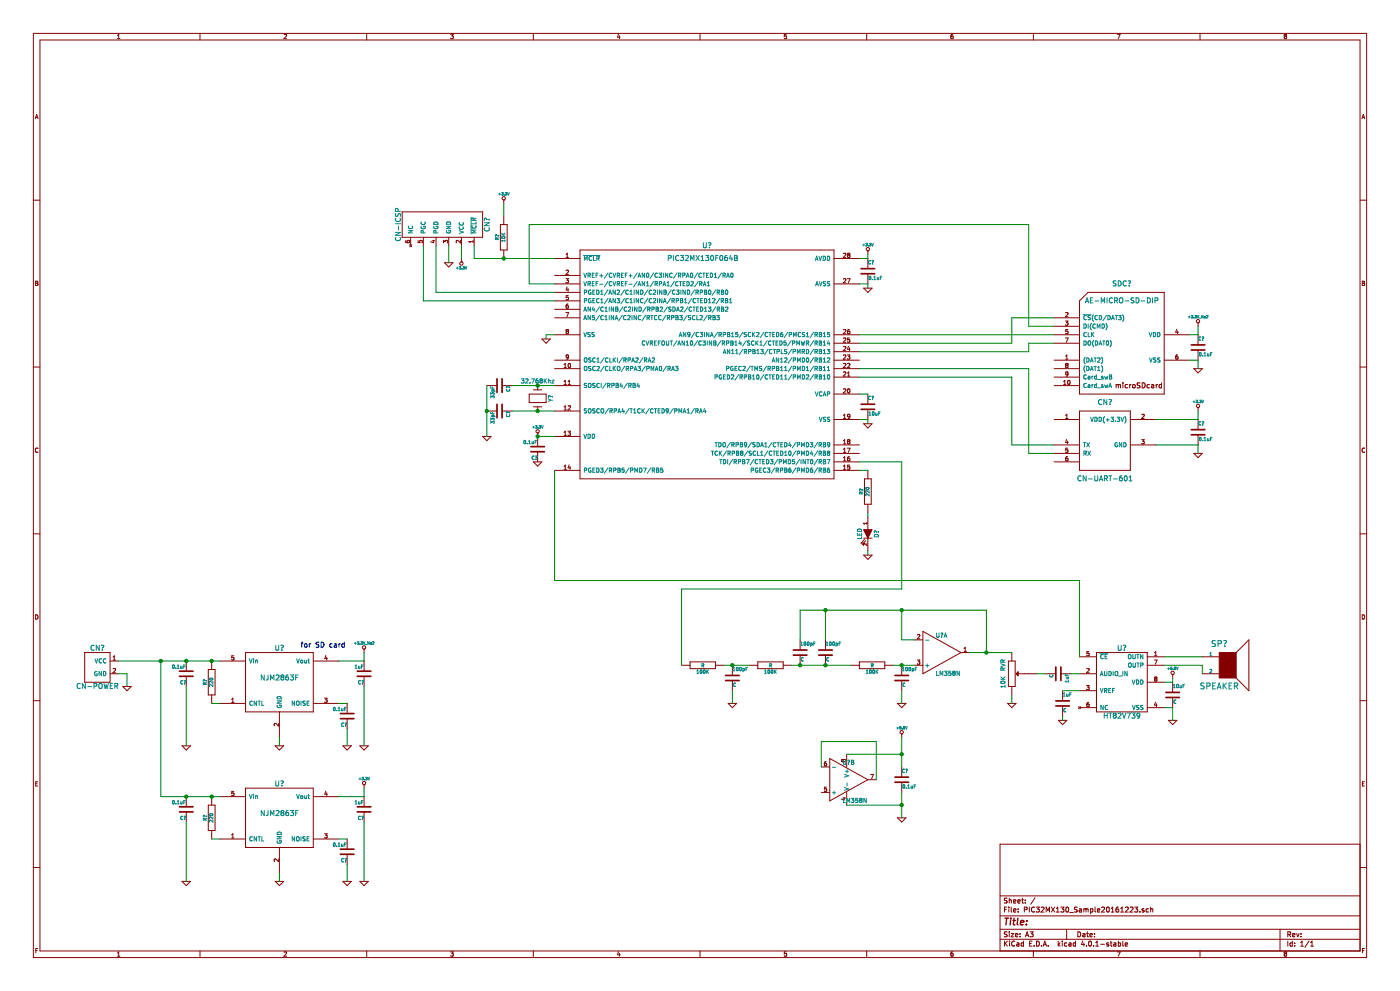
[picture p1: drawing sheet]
EESchema Schematic File Version 2
LIBS:PIC32MX130_Sample20161223
LIBS:mylib20161223
LIBS:power
LIBS:device
LIBS:transistors
LIBS:conn
LIBS:analog_devices
LIBS:regul
LIBS:adc-dac
LIBS:microcontrollers
LIBS:microchip
LIBS:contrib
LIBS:microchip_pic32mcu
LIBS:microchip_dspic33dsc
LIBS:microchip_pic16mcu
LIBS:audio
LIBS:linear
LIBS:PIC32MX130_Sample20161223-cache
EELAYER 25 0
EELAYER END
$Descr A3 16535 11693
encoding utf-8
Sheet 1 1
Title ""
Date ""
Rev ""
Comp ""
Comment1 ""
Comment2 ""
Comment3 ""
Comment4 ""
$EndDescr
$Comp
L Crystal Y?
U 1 1
P 6350 4700
F 0 "Y?" H 6350 4850 50  0000 C CNN
F 1 "32.768Khz" V 6150 4700 50  0000 C CNN
F 2 "" H 6350 4700 50  0000 C CNN
F 3 "" H 6350 4700 50  0000 C CNN
	1    6350 4700
	0    1    1    0   
$EndComp
$Comp
L C C?
U 1 1
P 5900 4550
F 0 "C?" H 5900 4650 40  0000 L CNN
F 1 "33pF" H 5906 4465 40  0000 L CNN
F 2 "" H 5938 4400 30  0000 C CNN
F 3 "" H 5900 4550 60  0000 C CNN
	1    5900 4550
	0    1    1    0   
$EndComp
$Comp
L C C?
U 1 1
P 5900 4850
F 0 "C?" H 5900 4950 40  0000 L CNN
F 1 "33pF" H 5906 4765 40  0000 L CNN
F 2 "" H 5938 4700 30  0000 C CNN
F 3 "" H 5900 4850 60  0000 C CNN
	1    5900 4850
	0    1    1    0   
$EndComp
$Comp
L R R?
U 1 1
P 5950 2800
F 0 "R?" V 6030 2800 40  0000 C CNN
F 1 "10K" V 5957 2801 40  0000 C CNN
F 2 "" V 5880 2800 30  0000 C CNN
F 3 "" H 5950 2800 30  0000 C CNN
	1    5950 2800
	-1   0    0    1   
$EndComp
$Comp
L C C?
U 1 1
P 10250 4800
F 0 "C?" H 10250 4900 40  0000 L CNN
F 1 "10uF" H 10256 4715 40  0000 L CNN
F 2 "" H 10288 4650 30  0000 C CNN
F 3 "" H 10250 4800 60  0000 C CNN
	1    10250 4800
	1    0    0    -1  
$EndComp
$Comp
L C C?
U 1 1
P 10250 3200
F 0 "C?" H 10250 3300 40  0000 L CNN
F 1 "0.1uF" H 10256 3115 40  0000 L CNN
F 2 "" H 10288 3050 30  0000 C CNN
F 3 "" H 10250 3200 60  0000 C CNN
	1    10250 3200
	1    0    0    -1  
$EndComp
$Comp
L PIC32MX130F064B U?
U 1 1
P 8350 4350
F 0 "U?" H 8350 5800 60  0000 C CNN
F 1 "PIC32MX130F064B" H 8300 5650 60  0000 C CNN
F 2 "" H 8350 4750 60  0000 C CNN
F 3 "" H 8350 4750 60  0000 C CNN
	1    8350 4350
	1    0    0    -1  
$EndComp
$Comp
L C C?
U 1 1
P 6350 5300
F 0 "C?" H 6350 5400 40  0000 L CNN
F 1 "0.1uF" H 6356 5215 40  0000 L CNN
F 2 "" H 6388 5150 30  0000 C CNN
F 3 "" H 6350 5300 60  0000 C CNN
	1    6350 5300
	-1   0    0    1   
$EndComp
$Comp
L CN-ICSP CN?
U 1 1
P 5300 2800
F 0 "CN?" H 5150 3250 60  0000 C CNN
F 1 "CN-ICSP" H 5150 2200 60  0000 C CNN
F 2 "" H 5300 2650 60  0000 C CNN
F 3 "" H 5300 2650 60  0000 C CNN
	1    5300 2800
	0    1    1    0   
$EndComp
$Comp
L +3.3V #PWR?
U 1 1
P 5950 2400
F 0 "#PWR?" H 5950 2360 30  0001 C CNN
F 1 "+3.3V" H 5950 2510 30  0000 C CNN
F 2 "" H 5950 2400 60  0000 C CNN
F 3 "" H 5950 2400 60  0000 C CNN
	1    5950 2400
	1    0    0    -1  
$EndComp
$Comp
L +3.3V #PWR?
U 1 1
P 6350 5150
F 0 "#PWR?" H 6350 5110 30  0001 C CNN
F 1 "+3.3V" H 6350 5260 30  0000 C CNN
F 2 "" H 6350 5150 60  0000 C CNN
F 3 "" H 6350 5150 60  0000 C CNN
	1    6350 5150
	1    0    0    -1  
$EndComp
$Comp
L +3.3V #PWR?
U 1 1
P 10250 3000
F 0 "#PWR?" H 10250 2960 30  0001 C CNN
F 1 "+3.3V" H 10250 3110 30  0000 C CNN
F 2 "" H 10250 3000 60  0000 C CNN
F 3 "" H 10250 3000 60  0000 C CNN
	1    10250 3000
	1    0    0    -1  
$EndComp
$Comp
L GND #PWR?
U 1 1
P 5750 5150
F 0 "#PWR?" H 5750 5150 30  0001 C CNN
F 1 "GND" H 5750 5080 30  0001 C CNN
F 2 "" H 5750 5150 60  0000 C CNN
F 3 "" H 5750 5150 60  0000 C CNN
	1    5750 5150
	1    0    0    -1  
$EndComp
$Comp
L GND #PWR?
U 1 1
P 5300 3100
F 0 "#PWR?" H 5300 3100 30  0001 C CNN
F 1 "GND" H 5300 3030 30  0001 C CNN
F 2 "" H 5300 3100 60  0000 C CNN
F 3 "" H 5300 3100 60  0000 C CNN
	1    5300 3100
	1    0    0    -1  
$EndComp
$Comp
L +3.3V #PWR?
U 1 1
P 5450 3050
F 0 "#PWR?" H 5450 3010 30  0001 C CNN
F 1 "+3.3V" H 5450 3160 30  0000 C CNN
F 2 "" H 5450 3050 60  0000 C CNN
F 3 "" H 5450 3050 60  0000 C CNN
	1    5450 3050
	-1   0    0    1   
$EndComp
$Comp
L GND #PWR?
U 1 1
P 10250 5000
F 0 "#PWR?" H 10250 5000 30  0001 C CNN
F 1 "GND" H 10250 4930 30  0001 C CNN
F 2 "" H 10250 5000 60  0000 C CNN
F 3 "" H 10250 5000 60  0000 C CNN
	1    10250 5000
	1    0    0    -1  
$EndComp
$Comp
L GND #PWR?
U 1 1
P 10250 3400
F 0 "#PWR?" H 10250 3400 30  0001 C CNN
F 1 "GND" H 10250 3330 30  0001 C CNN
F 2 "" H 10250 3400 60  0000 C CNN
F 3 "" H 10250 3400 60  0000 C CNN
	1    10250 3400
	1    0    0    -1  
$EndComp
$Comp
L GND #PWR?
U 1 1
P 6450 4000
F 0 "#PWR?" H 6450 4000 30  0001 C CNN
F 1 "GND" H 6450 3930 30  0001 C CNN
F 2 "" H 6450 4000 60  0000 C CNN
F 3 "" H 6450 4000 60  0000 C CNN
	1    6450 4000
	1    0    0    -1  
$EndComp
$Comp
L LED D?
U 1 1
P 10250 6300
F 0 "D?" H 10250 6400 50  0000 C CNN
F 1 "LED" H 10250 6200 50  0000 C CNN
F 2 "" H 10250 6300 60  0000 C CNN
F 3 "" H 10250 6300 60  0000 C CNN
	1    10250 6300
	0    1    1    0   
$EndComp
$Comp
L GND #PWR?
U 1 1
P 10250 6550
F 0 "#PWR?" H 10250 6550 30  0001 C CNN
F 1 "GND" H 10250 6480 30  0001 C CNN
F 2 "" H 10250 6550 60  0000 C CNN
F 3 "" H 10250 6550 60  0000 C CNN
	1    10250 6550
	1    0    0    -1  
$EndComp
$Comp
L R R?
U 1 1
P 10250 5800
F 0 "R?" V 10330 5800 40  0000 C CNN
F 1 "220" V 10257 5801 40  0000 C CNN
F 2 "" V 10180 5800 30  0000 C CNN
F 3 "" H 10250 5800 30  0000 C CNN
	1    10250 5800
	-1   0    0    1   
$EndComp
$Comp
L AE-MICRO-SD-DIP SDC?
U 1 1
P 13250 4150
F 0 "SDC?" H 13250 4950 60  0000 C CNN
F 1 "AE-MICRO-SD-DIP" H 13250 4750 60  0000 C CNN
F 2 "" H 13250 4150 60  0000 C CNN
F 3 "" H 13250 4150 60  0000 C CNN
	1    13250 4150
	1    0    0    -1  
$EndComp
$Comp
L C C?
U 1 1
P 14150 4100
F 0 "C?" H 14150 4200 40  0000 L CNN
F 1 "0.1uF" H 14156 4015 40  0000 L CNN
F 2 "" H 14188 3950 30  0000 C CNN
F 3 "" H 14150 4100 60  0000 C CNN
	1    14150 4100
	1    0    0    -1  
$EndComp
$Comp
L GND #PWR?
U 1 1
P 14150 4350
F 0 "#PWR?" H 14150 4350 30  0001 C CNN
F 1 "GND" H 14150 4280 30  0001 C CNN
F 2 "" H 14150 4350 60  0000 C CNN
F 3 "" H 14150 4350 60  0000 C CNN
	1    14150 4350
	1    0    0    -1  
$EndComp
$Comp
L CN-UART-601 CN?
U 1 1
P 13050 5250
F 0 "CN?" H 13050 5750 60  0000 C CNN
F 1 "CN-UART-601" H 13050 4850 60  0000 C CNN
F 2 "" H 12750 5100 60  0000 C CNN
F 3 "" H 12750 5100 60  0000 C CNN
	1    13050 5250
	1    0    0    -1  
$EndComp
$Comp
L C C?
U 1 1
P 14150 5100
F 0 "C?" H 14150 5200 40  0000 L CNN
F 1 "0.1uF" H 14156 5015 40  0000 L CNN
F 2 "" H 14188 4950 30  0000 C CNN
F 3 "" H 14150 5100 60  0000 C CNN
	1    14150 5100
	1    0    0    -1  
$EndComp
$Comp
L GND #PWR?
U 1 1
P 14150 5350
F 0 "#PWR?" H 14150 5350 30  0001 C CNN
F 1 "GND" H 14150 5280 30  0001 C CNN
F 2 "" H 14150 5350 60  0000 C CNN
F 3 "" H 14150 5350 60  0000 C CNN
	1    14150 5350
	1    0    0    -1  
$EndComp
$Comp
L +3.3V #PWR?
U 1 1
P 14150 4850
F 0 "#PWR?" H 14150 4810 30  0001 C CNN
F 1 "+3.3V" H 14150 4960 30  0000 C CNN
F 2 "" H 14150 4850 60  0000 C CNN
F 3 "" H 14150 4850 60  0000 C CNN
	1    14150 4850
	1    0    0    -1  
$EndComp
$Comp
L NJM2863F U?
U 1 1
P 3300 8100
F 0 "U?" H 3300 8550 60  0000 C CNN
F 1 "NJM2863F" H 3300 8200 60  0000 C CNN
F 2 "" H 3300 8100 60  0000 C CNN
F 3 "" H 3300 8100 60  0000 C CNN
	1    3300 8100
	1    0    0    -1  
$EndComp
$Comp
L R R?
U 1 1
P 2500 8050
F 0 "R?" V 2580 8050 40  0000 C CNN
F 1 "220" V 2507 8051 40  0000 C CNN
F 2 "" V 2430 8050 30  0000 C CNN
F 3 "" H 2500 8050 30  0000 C CNN
	1    2500 8050
	-1   0    0    1   
$EndComp
$Comp
L C C?
U 1 1
P 2200 7950
F 0 "C?" H 2200 8050 40  0000 L CNN
F 1 "0.1uF" H 2206 7865 40  0000 L CNN
F 2 "" H 2238 7800 30  0000 C CNN
F 3 "" H 2200 7950 60  0000 C CNN
	1    2200 7950
	-1   0    0    1   
$EndComp
$Comp
L C C?
U 1 1
P 4100 8450
F 0 "C?" H 4100 8550 40  0000 L CNN
F 1 "0.1uF" H 4106 8365 40  0000 L CNN
F 2 "" H 4138 8300 30  0000 C CNN
F 3 "" H 4100 8450 60  0000 C CNN
	1    4100 8450
	-1   0    0    1   
$EndComp
$Comp
L C C?
U 1 1
P 4300 7950
F 0 "C?" H 4300 8050 40  0000 L CNN
F 1 "1uF" H 4306 7865 40  0000 L CNN
F 2 "" H 4338 7800 30  0000 C CNN
F 3 "" H 4300 7950 60  0000 C CNN
	1    4300 7950
	-1   0    0    1   
$EndComp
$Comp
L GND #PWR?
U 1 1
P 3300 8800
F 0 "#PWR?" H 3300 8800 30  0001 C CNN
F 1 "GND" H 3300 8730 30  0001 C CNN
F 2 "" H 3300 8800 60  0000 C CNN
F 3 "" H 3300 8800 60  0000 C CNN
	1    3300 8800
	1    0    0    -1  
$EndComp
$Comp
L GND #PWR?
U 1 1
P 4100 8800
F 0 "#PWR?" H 4100 8800 30  0001 C CNN
F 1 "GND" H 4100 8730 30  0001 C CNN
F 2 "" H 4100 8800 60  0000 C CNN
F 3 "" H 4100 8800 60  0000 C CNN
	1    4100 8800
	1    0    0    -1  
$EndComp
$Comp
L GND #PWR?
U 1 1
P 4300 8800
F 0 "#PWR?" H 4300 8800 30  0001 C CNN
F 1 "GND" H 4300 8730 30  0001 C CNN
F 2 "" H 4300 8800 60  0000 C CNN
F 3 "" H 4300 8800 60  0000 C CNN
	1    4300 8800
	1    0    0    -1  
$EndComp
$Comp
L GND #PWR?
U 1 1
P 2200 8800
F 0 "#PWR?" H 2200 8800 30  0001 C CNN
F 1 "GND" H 2200 8730 30  0001 C CNN
F 2 "" H 2200 8800 60  0000 C CNN
F 3 "" H 2200 8800 60  0000 C CNN
	1    2200 8800
	1    0    0    -1  
$EndComp
$Comp
L CN-POWER CN?
U 1 1
P 1300 7800
F 0 "CN?" H 1150 7950 60  0000 C CNN
F 1 "CN-POWER" H 1150 7500 60  0000 C CNN
F 2 "" H 1300 7800 60  0000 C CNN
F 3 "" H 1300 7800 60  0000 C CNN
	1    1300 7800
	1    0    0    -1  
$EndComp
$Comp
L GND #PWR?
U 1 1
P 1500 8100
F 0 "#PWR?" H 1500 8100 30  0001 C CNN
F 1 "GND" H 1500 8030 30  0001 C CNN
F 2 "" H 1500 8100 60  0000 C CNN
F 3 "" H 1500 8100 60  0000 C CNN
	1    1500 8100
	1    0    0    -1  
$EndComp
$Comp
L NJM2863F U?
U 1 1
P 3300 9700
F 0 "U?" H 3300 10150 60  0000 C CNN
F 1 "NJM2863F" H 3300 9800 60  0000 C CNN
F 2 "" H 3300 9700 60  0000 C CNN
F 3 "" H 3300 9700 60  0000 C CNN
	1    3300 9700
	1    0    0    -1  
$EndComp
$Comp
L R R?
U 1 1
P 2500 9650
F 0 "R?" V 2580 9650 40  0000 C CNN
F 1 "220" V 2507 9651 40  0000 C CNN
F 2 "" V 2430 9650 30  0000 C CNN
F 3 "" H 2500 9650 30  0000 C CNN
	1    2500 9650
	-1   0    0    1   
$EndComp
$Comp
L C C?
U 1 1
P 2200 9550
F 0 "C?" H 2200 9650 40  0000 L CNN
F 1 "0.1uF" H 2206 9465 40  0000 L CNN
F 2 "" H 2238 9400 30  0000 C CNN
F 3 "" H 2200 9550 60  0000 C CNN
	1    2200 9550
	-1   0    0    1   
$EndComp
$Comp
L C C?
U 1 1
P 4100 10050
F 0 "C?" H 4100 10150 40  0000 L CNN
F 1 "0.1uF" H 4106 9965 40  0000 L CNN
F 2 "" H 4138 9900 30  0000 C CNN
F 3 "" H 4100 10050 60  0000 C CNN
	1    4100 10050
	-1   0    0    1   
$EndComp
$Comp
L C C?
U 1 1
P 4300 9550
F 0 "C?" H 4300 9650 40  0000 L CNN
F 1 "1uF" H 4306 9465 40  0000 L CNN
F 2 "" H 4338 9400 30  0000 C CNN
F 3 "" H 4300 9550 60  0000 C CNN
	1    4300 9550
	-1   0    0    1   
$EndComp
$Comp
L GND #PWR?
U 1 1
P 3300 10400
F 0 "#PWR?" H 3300 10400 30  0001 C CNN
F 1 "GND" H 3300 10330 30  0001 C CNN
F 2 "" H 3300 10400 60  0000 C CNN
F 3 "" H 3300 10400 60  0000 C CNN
	1    3300 10400
	1    0    0    -1  
$EndComp
$Comp
L GND #PWR?
U 1 1
P 4100 10400
F 0 "#PWR?" H 4100 10400 30  0001 C CNN
F 1 "GND" H 4100 10330 30  0001 C CNN
F 2 "" H 4100 10400 60  0000 C CNN
F 3 "" H 4100 10400 60  0000 C CNN
	1    4100 10400
	1    0    0    -1  
$EndComp
$Comp
L GND #PWR?
U 1 1
P 4300 10400
F 0 "#PWR?" H 4300 10400 30  0001 C CNN
F 1 "GND" H 4300 10330 30  0001 C CNN
F 2 "" H 4300 10400 60  0000 C CNN
F 3 "" H 4300 10400 60  0000 C CNN
	1    4300 10400
	1    0    0    -1  
$EndComp
$Comp
L GND #PWR?
U 1 1
P 2200 10400
F 0 "#PWR?" H 2200 10400 30  0001 C CNN
F 1 "GND" H 2200 10330 30  0001 C CNN
F 2 "" H 2200 10400 60  0000 C CNN
F 3 "" H 2200 10400 60  0000 C CNN
	1    2200 10400
	1    0    0    -1  
$EndComp
$Comp
L +3.3V #PWR?
U 1 1
P 4300 9300
F 0 "#PWR?" H 4300 9260 30  0001 C CNN
F 1 "+3.3V" H 4300 9410 30  0000 C CNN
F 2 "" H 4300 9300 60  0000 C CNN
F 3 "" H 4300 9300 60  0000 C CNN
	1    4300 9300
	1    0    0    -1  
$EndComp
$Comp
L +3.3V_No2 #SD_PWR?
U 1 1
P 14150 3850
F 0 "#SD_PWR?" H 14150 3810 30  0001 C CNN
F 1 "+3.3V_No2" H 14150 3960 30  0000 C CNN
F 2 "" H 14150 3850 60  0000 C CNN
F 3 "" H 14150 3850 60  0000 C CNN
	1    14150 3850
	1    0    0    -1  
$EndComp
$Comp
L +3.3V_No2 #SD_PWR?
U 1 1
P 4300 7700
F 0 "#SD_PWR?" H 4300 7660 30  0001 C CNN
F 1 "+3.3V_No2" H 4300 7810 30  0000 C CNN
F 2 "" H 4300 7700 60  0000 C CNN
F 3 "" H 4300 7700 60  0000 C CNN
	1    4300 7700
	1    0    0    -1  
$EndComp
Text Notes 3550 7650 0    60   ~ 0
for SD card
$Comp
L LM358N U?
U 1 1
P 11100 7700
F 0 "U?" H 11050 7900 50  0000 L CNN
F 1 "LM358N" H 11050 7450 50  0000 L CNN
F 2 "" H 11100 7700 50  0000 C CNN
F 3 "" H 11100 7700 50  0000 C CNN
	1    11100 7700
	1    0    0    -1  
$EndComp
$Comp
L LM358N U?
U 2 1
P 10000 9200
F 0 "U?" H 9950 9400 50  0000 L CNN
F 1 "LM358N" H 9950 8950 50  0000 L CNN
F 2 "" H 10000 9200 50  0000 C CNN
F 3 "" H 10000 9200 50  0000 C CNN
	2    10000 9200
	1    0    0    -1  
$EndComp
$Comp
L C 100pF
U 1 1
P 9450 7700
F 0 "100pF" H 9450 7800 40  0000 L CNN
F 1 "C" H 9456 7615 40  0000 L CNN
F 2 "" H 9488 7550 30  0000 C CNN
F 3 "" H 9450 7700 60  0000 C CNN
	1    9450 7700
	1    0    0    -1  
$EndComp
$Comp
L R 100K
U 1 1
P 10300 7850
F 0 "100K" V 10380 7850 40  0000 C CNN
F 1 "R" V 10307 7851 40  0000 C CNN
F 2 "" V 10230 7850 30  0000 C CNN
F 3 "" H 10300 7850 30  0000 C CNN
	1    10300 7850
	0    1    1    0   
$EndComp
$Comp
L C 100pF
U 1 1
P 10650 8000
F 0 "100pF" H 10650 8100 40  0000 L CNN
F 1 "C" H 10656 7915 40  0000 L CNN
F 2 "" H 10688 7850 30  0000 C CNN
F 3 "" H 10650 8000 60  0000 C CNN
	1    10650 8000
	1    0    0    -1  
$EndComp
$Comp
L C 100pF
U 1 1
P 9750 7700
F 0 "100pF" H 9750 7800 40  0000 L CNN
F 1 "C" H 9756 7615 40  0000 L CNN
F 2 "" H 9788 7550 30  0000 C CNN
F 3 "" H 9750 7700 60  0000 C CNN
	1    9750 7700
	1    0    0    -1  
$EndComp
$Comp
L R 100K
U 1 1
P 8300 7850
F 0 "100K" V 8380 7850 40  0000 C CNN
F 1 "R" V 8307 7851 40  0000 C CNN
F 2 "" V 8230 7850 30  0000 C CNN
F 3 "" H 8300 7850 30  0000 C CNN
	1    8300 7850
	0    1    1    0   
$EndComp
$Comp
L C 100pF
U 1 1
P 8650 8000
F 0 "100pF" H 8650 8100 40  0000 L CNN
F 1 "C" H 8656 7915 40  0000 L CNN
F 2 "" H 8688 7850 30  0000 C CNN
F 3 "" H 8650 8000 60  0000 C CNN
	1    8650 8000
	1    0    0    -1  
$EndComp
$Comp
L R 100K
U 1 1
P 9100 7850
F 0 "100K" V 9180 7850 40  0000 C CNN
F 1 "R" V 9107 7851 40  0000 C CNN
F 2 "" V 9030 7850 30  0000 C CNN
F 3 "" H 9100 7850 30  0000 C CNN
	1    9100 7850
	0    1    1    0   
$EndComp
$Comp
L GND #PWR?
U 1 1
P 10650 8300
F 0 "#PWR?" H 10650 8300 30  0001 C CNN
F 1 "GND" H 10650 8230 30  0001 C CNN
F 2 "" H 10650 8300 60  0000 C CNN
F 3 "" H 10650 8300 60  0000 C CNN
	1    10650 8300
	1    0    0    -1  
$EndComp
$Comp
L GND #PWR?
U 1 1
P 8650 8300
F 0 "#PWR?" H 8650 8300 30  0001 C CNN
F 1 "GND" H 8650 8230 30  0001 C CNN
F 2 "" H 8650 8300 60  0000 C CNN
F 3 "" H 8650 8300 60  0000 C CNN
	1    8650 8300
	1    0    0    -1  
$EndComp
$Comp
L GND #PWR?
U 1 1
P 11950 8300
F 0 "#PWR?" H 11950 8300 30  0001 C CNN
F 1 "GND" H 11950 8230 30  0001 C CNN
F 2 "" H 11950 8300 60  0000 C CNN
F 3 "" H 11950 8300 60  0000 C CNN
	1    11950 8300
	1    0    0    -1  
$EndComp
$Comp
L C C?
U 1 1
P 10650 9200
F 0 "C?" H 10650 9300 40  0000 L CNN
F 1 "0.1uF" H 10656 9115 40  0000 L CNN
F 2 "" H 10688 9050 30  0000 C CNN
F 3 "" H 10650 9200 60  0000 C CNN
	1    10650 9200
	1    0    0    -1  
$EndComp
$Comp
L GND #PWR?
U 1 1
P 10650 9650
F 0 "#PWR?" H 10650 9650 30  0001 C CNN
F 1 "GND" H 10650 9580 30  0001 C CNN
F 2 "" H 10650 9650 60  0000 C CNN
F 3 "" H 10650 9650 60  0000 C CNN
	1    10650 9650
	1    0    0    -1  
$EndComp
$Comp
L SPEAKER SP?
U 1 1
P 14500 7850
F 0 "SP?" H 14400 8100 70  0000 C CNN
F 1 "SPEAKER" H 14400 7600 70  0000 C CNN
F 2 "" H 14500 7850 60  0000 C CNN
F 3 "" H 14500 7850 60  0000 C CNN
	1    14500 7850
	1    0    0    -1  
$EndComp
$Comp
L HT82V739 U?
U 1 1
P 13250 8050
F 0 "U?" H 13250 8450 60  0000 C CNN
F 1 "HT82V739" H 13250 7650 60  0000 C CNN
F 2 "" H 13250 8050 60  0000 C CNN
F 3 "" H 13250 8050 60  0000 C CNN
	1    13250 8050
	1    0    0    -1  
$EndComp
$Comp
L C 1uF
U 1 1
P 12500 7950
F 0 "1uF" H 12500 8050 40  0000 L CNN
F 1 "C" H 12506 7865 40  0000 L CNN
F 2 "" H 12538 7800 30  0000 C CNN
F 3 "" H 12500 7950 60  0000 C CNN
	1    12500 7950
	0    1    1    0   
$EndComp
$Comp
L C 1uF
U 1 1
P 12550 8300
F 0 "1uF" H 12550 8400 40  0000 L CNN
F 1 "C" H 12556 8215 40  0000 L CNN
F 2 "" H 12588 8150 30  0000 C CNN
F 3 "" H 12550 8300 60  0000 C CNN
	1    12550 8300
	1    0    0    -1  
$EndComp
$Comp
L C 10uF
U 1 1
P 13850 8200
F 0 "10uF" H 13850 8300 40  0000 L CNN
F 1 "C" H 13856 8115 40  0000 L CNN
F 2 "" H 13888 8050 30  0000 C CNN
F 3 "" H 13850 8200 60  0000 C CNN
	1    13850 8200
	1    0    0    -1  
$EndComp
$Comp
L RVR 10K
U 1 1
P 11950 7950
F 0 "10K" V 11850 7850 50  0000 C CNN
F 1 "RVR" V 11850 8050 50  0000 C CNN
F 2 "" H 11950 7950 50  0000 C CNN
F 3 "" H 11950 7950 50  0000 C CNN
	1    11950 7950
	1    0    0    -1  
$EndComp
$Comp
L +5.0V #PWR?
U 1 1
P 13850 8000
F 0 "#PWR?" H 13850 7960 30  0001 C CNN
F 1 "+5.0V" H 13850 8110 30  0000 C CNN
F 2 "" H 13850 8000 60  0000 C CNN
F 3 "" H 13850 8000 60  0000 C CNN
	1    13850 8000
	1    0    0    -1  
$EndComp
$Comp
L GND #PWR?
U 1 1
P 12550 8500
F 0 "#PWR?" H 12550 8500 30  0001 C CNN
F 1 "GND" H 12550 8430 30  0001 C CNN
F 2 "" H 12550 8500 60  0000 C CNN
F 3 "" H 12550 8500 60  0000 C CNN
	1    12550 8500
	1    0    0    -1  
$EndComp
$Comp
L GND #PWR?
U 1 1
P 13850 8500
F 0 "#PWR?" H 13850 8500 30  0001 C CNN
F 1 "GND" H 13850 8430 30  0001 C CNN
F 2 "" H 13850 8500 60  0000 C CNN
F 3 "" H 13850 8500 60  0000 C CNN
	1    13850 8500
	1    0    0    -1  
$EndComp
$Comp
L +5.0V #PWR?
U 1 1
P 10650 8700
F 0 "#PWR?" H 10650 8660 30  0001 C CNN
F 1 "+5.0V" H 10650 8810 30  0000 C CNN
F 2 "" H 10650 8700 60  0000 C CNN
F 3 "" H 10650 8700 60  0000 C CNN
	1    10650 8700
	1    0    0    -1  
$EndComp
Wire Wire Line
	5950 2400 5950 2550
Wire Wire Line
	5600 3050 6550 3050
Wire Wire Line
	5600 3050 5600 2900
Wire Wire Line
	5300 2900 5300 3100
Wire Wire Line
	5450 2900 5450 3050
Wire Wire Line
	6050 4550 6550 4550
Connection ~ 6350 4550
Wire Wire Line
	6050 4850 6550 4850
Connection ~ 6350 4850
Connection ~ 6350 5150
Connection ~ 5750 4850
Wire Wire Line
	10150 4950 10250 4950
Wire Wire Line
	10250 4950 10250 5000
Wire Wire Line
	10150 4650 10250 4650
Wire Wire Line
	10150 3050 10250 3050
Wire Wire Line
	10250 3050 10250 3000
Wire Wire Line
	10150 3350 10250 3350
Wire Wire Line
	10250 3350 10250 3400
Wire Wire Line
	6550 3450 5150 3450
Wire Wire Line
	5150 3450 5150 2900
Wire Wire Line
	5000 2900 5000 3550
Wire Wire Line
	5000 3550 6550 3550
Wire Wire Line
	6550 3950 6450 3950
Wire Wire Line
	6450 3950 6450 4000
Wire Wire Line
	10150 3950 12450 3950
Wire Wire Line
	10150 4050 11950 4050
Wire Wire Line
	11950 4050 11950 3750
Wire Wire Line
	11950 3750 12450 3750
Wire Wire Line
	10150 4150 12150 4150
Wire Wire Line
	12150 4150 12150 4050
Wire Wire Line
	12150 4050 12450 4050
Connection ~ 5950 3050
Wire Wire Line
	6550 3350 6250 3350
Wire Wire Line
	6250 3350 6250 2650
Wire Wire Line
	6250 2650 12150 2650
Wire Wire Line
	12150 2650 12150 3850
Wire Wire Line
	12150 3850 12450 3850
Wire Wire Line
	14050 3950 14150 3950
Wire Wire Line
	14050 4250 14150 4250
Wire Wire Line
	14150 4250 14150 4350
Wire Wire Line
	10250 6050 10250 6100
Wire Wire Line
	10250 6500 10250 6550
Wire Wire Line
	10150 5550 10250 5550
Wire Wire Line
	13650 4950 14150 4950
Wire Wire Line
	14150 4950 14150 4850
Wire Wire Line
	14150 5350 14150 5250
Wire Wire Line
	14150 5250 13650 5250
Wire Wire Line
	10150 4350 12150 4350
Wire Wire Line
	12150 4350 12150 5350
Wire Wire Line
	12150 5350 12450 5350
Wire Wire Line
	10150 4450 11950 4450
Wire Wire Line
	11950 4450 11950 5250
Wire Wire Line
	11950 5250 12450 5250
Wire Wire Line
	4000 7800 4300 7800
Wire Wire Line
	4300 8100 4300 8800
Wire Wire Line
	4100 8600 4100 8800
Wire Wire Line
	4000 8300 4100 8300
Wire Wire Line
	3300 8700 3300 8800
Wire Wire Line
	2600 8300 2500 8300
Wire Wire Line
	1400 7800 2600 7800
Connection ~ 2500 7800
Wire Wire Line
	2200 8100 2200 8800
Connection ~ 2200 7800
Wire Wire Line
	1400 7950 1500 7950
Wire Wire Line
	1500 7950 1500 8100
Wire Wire Line
	4000 9400 4300 9400
Wire Wire Line
	4300 9400 4300 9300
Wire Wire Line
	4300 9700 4300 10400
Wire Wire Line
	4100 10200 4100 10400
Wire Wire Line
	4000 9900 4100 9900
Wire Wire Line
	3300 10300 3300 10400
Wire Wire Line
	2600 9900 2500 9900
Connection ~ 2500 9400
Wire Wire Line
	2200 9700 2200 10400
Connection ~ 2200 9400
Wire Wire Line
	1900 7800 1900 9400
Wire Wire Line
	1900 9400 2600 9400
Connection ~ 1900 7800
Wire Wire Line
	14150 3950 14150 3850
Wire Wire Line
	4300 7800 4300 7700
Wire Wire Line
	10550 7850 10800 7850
Connection ~ 10650 7850
Wire Wire Line
	9350 7850 10050 7850
Connection ~ 9450 7850
Connection ~ 9750 7850
Wire Wire Line
	8550 7850 8850 7850
Connection ~ 8650 7850
Wire Wire Line
	9450 7550 9450 7200
Wire Wire Line
	9450 7200 11650 7200
Wire Wire Line
	11650 7200 11650 7700
Wire Wire Line
	11450 7700 11950 7700
Wire Wire Line
	9750 7550 9750 7200
Connection ~ 9750 7200
Wire Wire Line
	10800 7550 10650 7550
Wire Wire Line
	10650 7550 10650 7200
Connection ~ 10650 7200
Wire Wire Line
	10650 8150 10650 8300
Wire Wire Line
	8650 8300 8650 8150
Wire Wire Line
	10350 9200 10350 8750
Wire Wire Line
	10350 8750 9700 8750
Wire Wire Line
	9700 8750 9700 9050
Wire Wire Line
	10650 8700 10650 9050
Wire Wire Line
	10650 9350 10650 9650
Wire Wire Line
	10000 9500 10650 9500
Connection ~ 10650 9500
Wire Wire Line
	10000 8900 10650 8900
Connection ~ 10650 8900
Connection ~ 11650 7700
Wire Wire Line
	11950 8200 11950 8300
Wire Wire Line
	12550 8450 12550 8500
Wire Wire Line
	12550 8150 12750 8150
Wire Wire Line
	12650 7950 12750 7950
Wire Wire Line
	12350 7950 12250 7950
Wire Wire Line
	13750 8350 13850 8350
Wire Wire Line
	13750 8050 13850 8050
Wire Wire Line
	13850 8050 13850 8000
Wire Wire Line
	13850 8350 13850 8500
Wire Wire Line
	13750 7750 14200 7750
Wire Wire Line
	13750 7850 14200 7850
Wire Wire Line
	14200 7850 14200 7950
Wire Wire Line
	10150 5450 10650 5450
Wire Wire Line
	10650 5450 10650 6950
Wire Wire Line
	10650 6950 8050 6950
Wire Wire Line
	8050 6950 8050 7850
Wire Wire Line
	6550 5550 6550 6850
Wire Wire Line
	6550 6850 12750 6850
Wire Wire Line
	12750 6850 12750 7750
Wire Wire Line
	6350 5150 6550 5150
$Comp
L GND #PWR?
U 1 1
P 6350 5450
F 0 "#PWR?" H 6350 5450 30  0001 C CNN
F 1 "GND" H 6350 5380 30  0001 C CNN
F 2 "" H 6350 5450 60  0000 C CNN
F 3 "" H 6350 5450 60  0000 C CNN
	1    6350 5450
	1    0    0    -1  
$EndComp
Wire Wire Line
	5750 4550 5750 5150
$EndSCHEMATC
